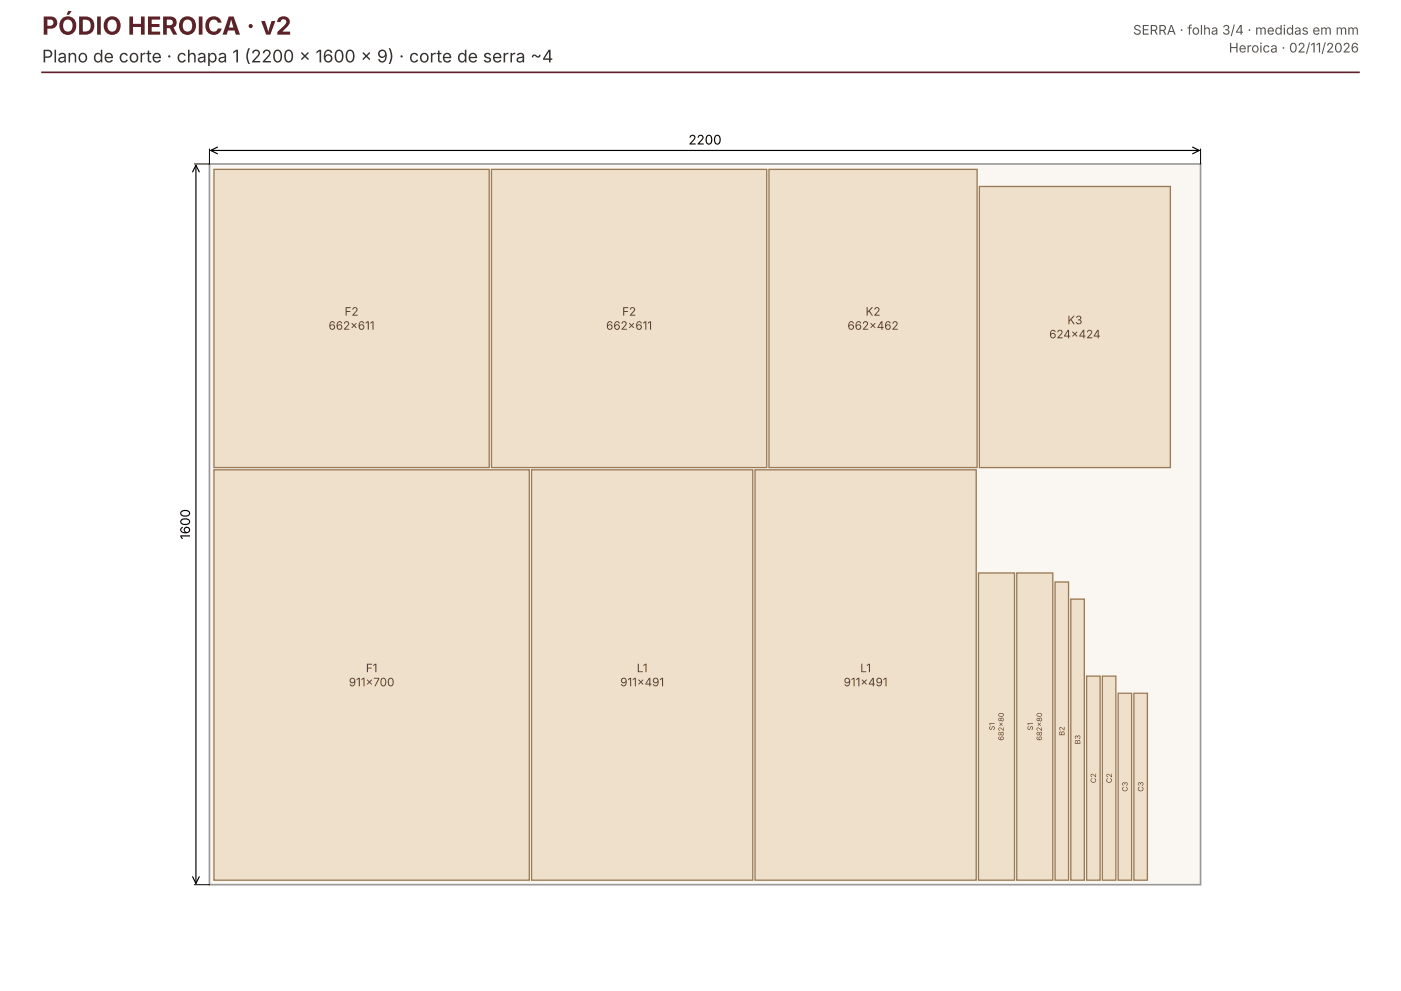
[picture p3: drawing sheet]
<svg xmlns="http://www.w3.org/2000/svg" width="297mm" height="210mm" viewBox="0 0 297 210" stroke-linecap="round" stroke-linejoin="round" font-family="sans-serif">
<path d="M44.4 34.8h210v152.7h-210z" fill="#faf7f2" stroke="#999" stroke-width=".35"/>
<g fill="#efe0cc" stroke="#9b7b55" stroke-width=".28">
<path d="M45.3 99.6h66.9v87h-66.9z"/>
<path d="M112.7 99.6h46.8v87h-46.8z"/>
<path d="M160 99.6h46.9v87h-46.9z"/>
<path d="M207.4 121.5h7.6v65.1h-7.6z"/>
<path d="M215.5 121.5h7.6v65.1h-7.6z"/>
<path d="M45.3 35.9h58.4v63.2h-58.4z"/>
<path d="M104.2 35.9h58.3v63.2h-58.3z"/>
<path d="M163 35.9h44.1v63.2h-44.1z"/>
<path d="M223.6 123.4h2.9v63.2h-2.9z"/>
<path d="M207.6 39.5h40.4v59.6h-40.4z"/>
<path d="M226.9 127h2.9v59.6h-2.9z"/>
<path d="M230.3 143.3h2.9v43.3h-2.9z"/>
<path d="M233.6 143.3h2.9v43.3h-2.9z"/>
<path d="M237 146.9h2.8v39.7h-2.8z"/>
<path d="M240.3 146.9h2.9v39.7h-2.9z"/>
</g>
<path d="M44.4 31.6v3.2h-3.2M254.4 31.6v3.2M41.2 187.5h3.2" fill="none" stroke="#000" stroke-width=".21"/>
<path d="M40.8 36.4l.7-1.4 .7 1.4M41.5 35v152.2M44.7 31.9h209.5M46.1 31.2l-1.4 .7 1.4 .7M252.8 31.2l1.4 .7-1.4 .7M40.8 185.8l.7 1.4 .7-1.4" fill="none" stroke="#000" stroke-width=".25"/>
<path d="M8.9 15.3h279.1" fill="none" stroke="#5e2129" stroke-width=".35"/>
<text font-size="5.3" fill="#5e2129" x="8.9" y="7.4">PÓDIO HEROICA · v2</text>
<text font-size="3.7" fill="#333" x="8.9" y="13.2">Plano de corte · chapa 1 (2200 × 1600 × 9) · corte de serra ~4</text>
<g font-size="2.8" fill="#555">
<text x="240.1" y="7.4">SERRA · folha 3/4 · medidas em mm</text>
<text x="260.4" y="11.1">Heroica · 02/11/2026</text>
</g>
<g font-size="2.8">
<text x="145.9" y="30.6">2200</text>
<text x="40.3" y="114.4" transform="rotate(-90 40.3 114.4)">1600</text>
</g>
<g font-size="2.5" fill="#5a4630">
<text x="69.6" y="69.9">662×611</text>
<text x="73" y="66.9">F2</text>
<text x="128.5" y="69.9">662×611</text>
<text x="131.8" y="66.9">F2</text>
<text x="179.6" y="69.9">662×462</text>
<text x="183.5" y="66.9">K2</text>
<text x="222.4" y="71.7">624×424</text>
<text x="226.2" y="68.7">K3</text>
<text x="77.5" y="142.5">F1</text>
<text x="135" y="142.5">L1</text>
<text x="182.3" y="142.5">L1</text>
<text x="73.9" y="145.5">911×700</text>
<text x="131.4" y="145.5">911×491</text>
<text x="178.8" y="145.5">911×491</text>
</g>
<g font-size="1.6" fill="#5a4630">
<text x="210.8" y="154.8" transform="rotate(-90 210.8 154.8)">S1</text>
<text x="218.9" y="154.8" transform="rotate(-90 218.9 154.8)">S1</text>
<text x="225.6" y="156" transform="rotate(-90 225.6 156)">B2</text>
<text x="212.7" y="157" transform="rotate(-90 212.7 157)">682×80</text>
<text x="220.8" y="157" transform="rotate(-90 220.8 157)">682×80</text>
<text x="229" y="157.8" transform="rotate(-90 229 157.8)">B3</text>
<text x="232.3" y="166" transform="rotate(-90 232.3 166)">C2</text>
<text x="235.6" y="166" transform="rotate(-90 235.6 166)">C2</text>
<text x="239" y="167.8" transform="rotate(-90 239 167.8)">C3</text>
<text x="242.3" y="167.8" transform="rotate(-90 242.3 167.8)">C3</text>
</g>
</svg>
